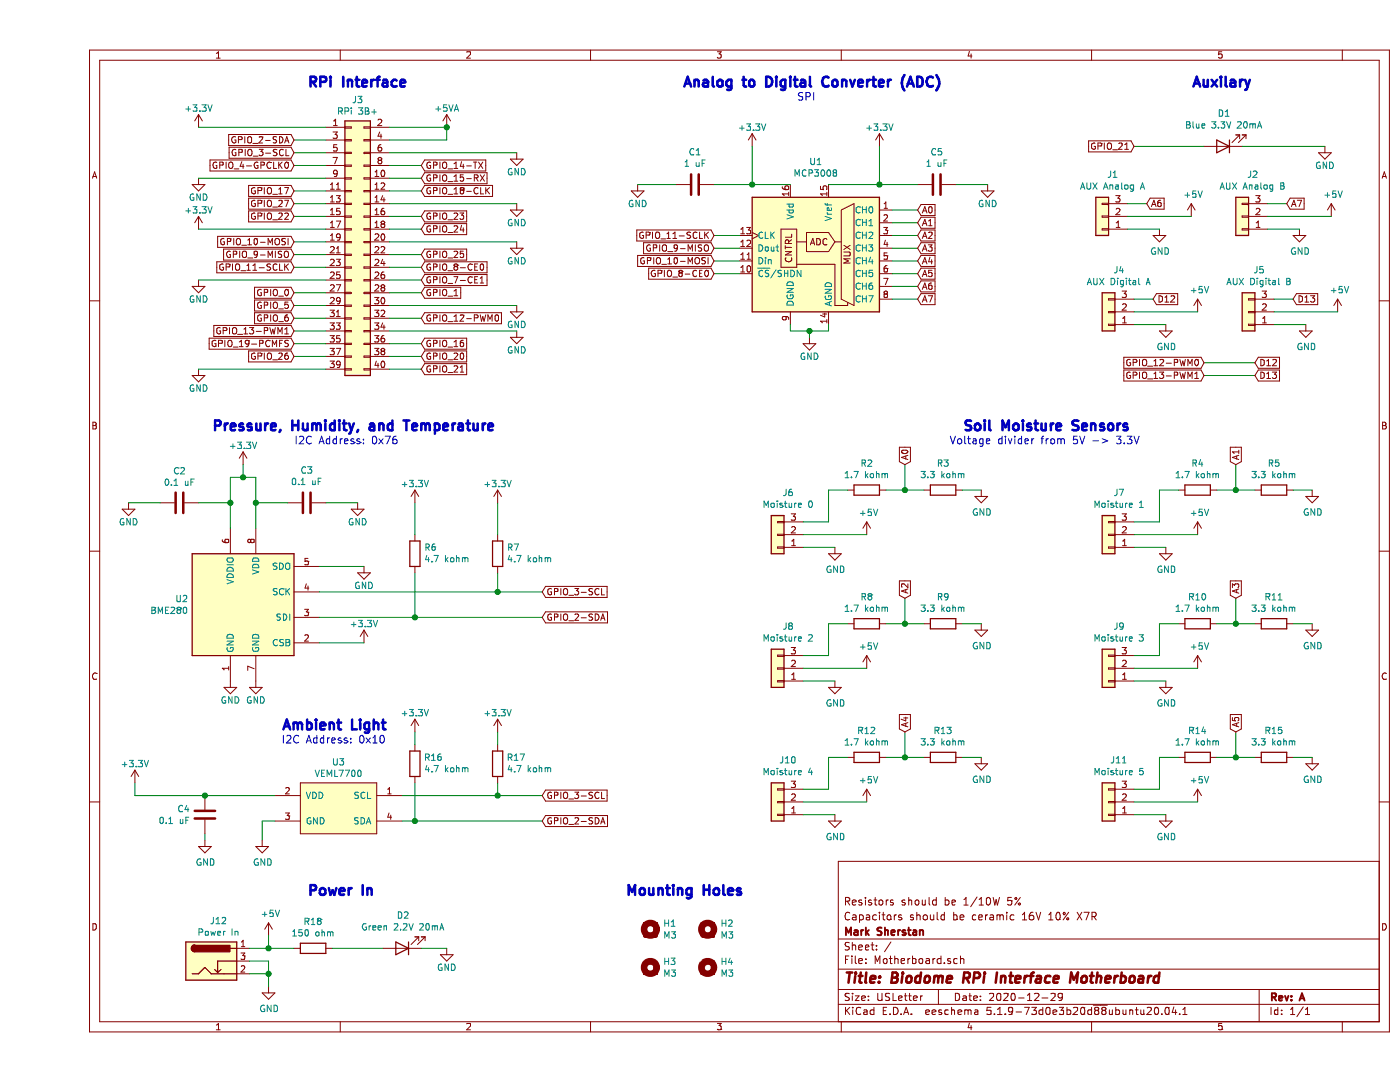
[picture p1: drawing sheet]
EESchema Schematic File Version 4
EELAYER 30 0
EELAYER END
$Descr USLetter 11000 8500
encoding utf-8
Sheet 1 1
Title "Biodome RPi Interface Motherboard"
Date "2020-12-29"
Rev "A"
Comp "Mark Sherstan"
Comment1 "Capacitors should be ceramic 16V 10% X7R"
Comment2 "Resistors should be 1/10W 5%"
Comment3 ""
Comment4 ""
$EndDescr
$Comp
L Connector_Generic:Conn_02x20_Odd_Even J3
U 1 1
P 2450 1900
F 0 "J3" H 2500 3017 50  0000 C CNN
F 1 "RPi 3B+" H 2500 2926 50  0000 C CNN
F 2 "Connector_PinHeader_2.54mm:PinHeader_2x20_P2.54mm_Vertical" H 2450 1900 50  0001 C CNN
F 3 "~" H 2450 1900 50  0001 C CNN
	1    2450 1900
	1    0    0    -1  
$EndComp
$Comp
L power:+3.3V #PWR0101
U 1 1
P 1250 1000
F 0 "#PWR0101" H 1250 850 50  0001 C CNN
F 1 "+3.3V" H 1250 1150 50  0000 C CNN
F 2 "" H 1250 1000 50  0001 C CNN
F 3 "" H 1250 1000 50  0001 C CNN
	1    1250 1000
	1    0    0    -1  
$EndComp
Text GLabel 2000 1100 0    50   Input ~ 0
GPIO_2-SDA
Text GLabel 2000 1200 0    50   Input ~ 0
GPIO_3-SCL
Wire Wire Line
	2000 1100 2250 1100
Wire Wire Line
	2000 1200 2250 1200
Wire Wire Line
	2750 1100 3200 1100
$Comp
L Device:R R3
U 1 1
P 7100 3850
F 0 "R3" V 7307 3850 50  0000 C CNN
F 1 "3.3 kohm" V 7216 3850 50  0000 C CNN
F 2 "Resistor_SMD:R_0603_1608Metric_Pad1.05x0.95mm_HandSolder" V 7030 3850 50  0001 C CNN
F 3 "~" H 7100 3850 50  0001 C CNN
	1    7100 3850
	0    -1   -1   0   
$EndComp
$Comp
L Connector_Generic:Conn_01x03 J6
U 1 1
P 5800 4200
F 0 "J6" H 5718 3875 50  0000 C CNN
F 1 "Moisture 0" H 5718 3966 50  0000 C CNN
F 2 "Connector_PinHeader_2.54mm:PinHeader_1x03_P2.54mm_Vertical" H 5800 4200 50  0001 C CNN
F 3 "~" H 5800 4200 50  0001 C CNN
	1    5800 4200
	-1   0    0    1   
$EndComp
$Comp
L power:GND #PWR0102
U 1 1
P 6250 4300
F 0 "#PWR0102" H 6250 4050 50  0001 C CNN
F 1 "GND" H 6255 4127 50  0000 C CNN
F 2 "" H 6250 4300 50  0001 C CNN
F 3 "" H 6250 4300 50  0001 C CNN
	1    6250 4300
	1    0    0    -1  
$EndComp
Wire Wire Line
	6000 4300 6250 4300
$Comp
L power:+5V #PWR0103
U 1 1
P 1800 7350
F 0 "#PWR0103" H 1800 7200 50  0001 C CNN
F 1 "+5V" H 1815 7523 50  0000 C CNN
F 2 "" H 1800 7350 50  0001 C CNN
F 3 "" H 1800 7350 50  0001 C CNN
	1    1800 7350
	1    0    0    -1  
$EndComp
$Comp
L power:GND #PWR0104
U 1 1
P 1800 7750
F 0 "#PWR0104" H 1800 7500 50  0001 C CNN
F 1 "GND" H 1805 7577 50  0000 C CNN
F 2 "" H 1800 7750 50  0001 C CNN
F 3 "" H 1800 7750 50  0001 C CNN
	1    1800 7750
	1    0    0    -1  
$EndComp
$Comp
L power:+5VA #PWR0105
U 1 1
P 3200 1000
F 0 "#PWR0105" H 3200 850 50  0001 C CNN
F 1 "+5VA" H 3200 1150 50  0000 C CNN
F 2 "" H 3200 1000 50  0001 C CNN
F 3 "" H 3200 1000 50  0001 C CNN
	1    3200 1000
	1    0    0    -1  
$EndComp
Wire Wire Line
	2750 1000 3200 1000
Wire Wire Line
	3200 1100 3200 1000
Connection ~ 3200 1000
$Comp
L power:+5V #PWR0106
U 1 1
P 6500 4200
F 0 "#PWR0106" H 6500 4050 50  0001 C CNN
F 1 "+5V" H 6515 4373 50  0000 C CNN
F 2 "" H 6500 4200 50  0001 C CNN
F 3 "" H 6500 4200 50  0001 C CNN
	1    6500 4200
	1    0    0    -1  
$EndComp
Wire Wire Line
	6000 4200 6500 4200
Text GLabel 6800 3650 1    50   Input ~ 0
A0
$Comp
L Device:R R2
U 1 1
P 6500 3850
F 0 "R2" V 6707 3850 50  0000 C CNN
F 1 "1.7 kohm" V 6616 3850 50  0000 C CNN
F 2 "Resistor_SMD:R_0603_1608Metric_Pad1.05x0.95mm_HandSolder" V 6430 3850 50  0001 C CNN
F 3 "~" H 6500 3850 50  0001 C CNN
	1    6500 3850
	0    -1   -1   0   
$EndComp
Wire Wire Line
	6000 4100 6200 4100
Wire Wire Line
	6200 3850 6350 3850
Wire Wire Line
	6200 4100 6200 3850
Wire Wire Line
	6650 3850 6800 3850
$Comp
L power:GND #PWR0107
U 1 1
P 7400 3850
F 0 "#PWR0107" H 7400 3600 50  0001 C CNN
F 1 "GND" H 7405 3677 50  0000 C CNN
F 2 "" H 7400 3850 50  0001 C CNN
F 3 "" H 7400 3850 50  0001 C CNN
	1    7400 3850
	1    0    0    -1  
$EndComp
Wire Wire Line
	7250 3850 7400 3850
Wire Wire Line
	6800 3850 6800 3650
Connection ~ 6800 3850
Wire Wire Line
	6800 3850 6950 3850
$Comp
L power:GND #PWR0108
U 1 1
P 1250 1400
F 0 "#PWR0108" H 1250 1150 50  0001 C CNN
F 1 "GND" H 1250 1250 50  0000 C CNN
F 2 "" H 1250 1400 50  0001 C CNN
F 3 "" H 1250 1400 50  0001 C CNN
	1    1250 1400
	1    0    0    -1  
$EndComp
$Comp
L power:GND #PWR0109
U 1 1
P 1250 2200
F 0 "#PWR0109" H 1250 1950 50  0001 C CNN
F 1 "GND" H 1250 2050 50  0000 C CNN
F 2 "" H 1250 2200 50  0001 C CNN
F 3 "" H 1250 2200 50  0001 C CNN
	1    1250 2200
	1    0    0    -1  
$EndComp
$Comp
L power:GND #PWR0110
U 1 1
P 1250 2900
F 0 "#PWR0110" H 1250 2650 50  0001 C CNN
F 1 "GND" H 1250 2750 50  0000 C CNN
F 2 "" H 1250 2900 50  0001 C CNN
F 3 "" H 1250 2900 50  0001 C CNN
	1    1250 2900
	1    0    0    -1  
$EndComp
$Comp
L power:GND #PWR0111
U 1 1
P 3750 2600
F 0 "#PWR0111" H 3750 2350 50  0001 C CNN
F 1 "GND" H 3750 2450 50  0000 C CNN
F 2 "" H 3750 2600 50  0001 C CNN
F 3 "" H 3750 2600 50  0001 C CNN
	1    3750 2600
	-1   0    0    -1  
$EndComp
$Comp
L power:GND #PWR0112
U 1 1
P 3750 2400
F 0 "#PWR0112" H 3750 2150 50  0001 C CNN
F 1 "GND" H 3750 2250 50  0000 C CNN
F 2 "" H 3750 2400 50  0001 C CNN
F 3 "" H 3750 2400 50  0001 C CNN
	1    3750 2400
	-1   0    0    -1  
$EndComp
$Comp
L power:GND #PWR0113
U 1 1
P 3750 1900
F 0 "#PWR0113" H 3750 1650 50  0001 C CNN
F 1 "GND" H 3750 1750 50  0000 C CNN
F 2 "" H 3750 1900 50  0001 C CNN
F 3 "" H 3750 1900 50  0001 C CNN
	1    3750 1900
	-1   0    0    -1  
$EndComp
$Comp
L power:GND #PWR0114
U 1 1
P 3750 1600
F 0 "#PWR0114" H 3750 1350 50  0001 C CNN
F 1 "GND" H 3750 1450 50  0000 C CNN
F 2 "" H 3750 1600 50  0001 C CNN
F 3 "" H 3750 1600 50  0001 C CNN
	1    3750 1600
	-1   0    0    -1  
$EndComp
$Comp
L power:GND #PWR0115
U 1 1
P 3750 1200
F 0 "#PWR0115" H 3750 950 50  0001 C CNN
F 1 "GND" H 3750 1050 50  0000 C CNN
F 2 "" H 3750 1200 50  0001 C CNN
F 3 "" H 3750 1200 50  0001 C CNN
	1    3750 1200
	-1   0    0    -1  
$EndComp
Text GLabel 2000 1300 0    50   Input ~ 0
GPIO_4-GPCLK0
Wire Wire Line
	2000 1300 2250 1300
Text GLabel 2000 1500 0    50   Input ~ 0
GPIO_17
Text GLabel 2000 1600 0    50   Input ~ 0
GPIO_27
Text GLabel 2000 1700 0    50   Input ~ 0
GPIO_22
$Comp
L power:+3.3V #PWR0116
U 1 1
P 1250 1800
F 0 "#PWR0116" H 1250 1650 50  0001 C CNN
F 1 "+3.3V" H 1250 1950 50  0000 C CNN
F 2 "" H 1250 1800 50  0001 C CNN
F 3 "" H 1250 1800 50  0001 C CNN
	1    1250 1800
	1    0    0    -1  
$EndComp
Wire Wire Line
	2000 1700 2250 1700
Wire Wire Line
	2250 1600 2000 1600
Wire Wire Line
	2000 1500 2250 1500
Text GLabel 2000 1900 0    50   Input ~ 0
GPIO_10-MOSI
Text GLabel 2000 2000 0    50   Input ~ 0
GPIO_9-MISO
Text GLabel 2000 2100 0    50   Input ~ 0
GPIO_11-SCLK
Wire Wire Line
	2000 2100 2250 2100
Wire Wire Line
	2250 2000 2000 2000
Wire Wire Line
	2000 1900 2250 1900
Text GLabel 2000 2300 0    50   Input ~ 0
GPIO_0
Text GLabel 2000 2400 0    50   Input ~ 0
GPIO_5
Text GLabel 2000 2500 0    50   Input ~ 0
GPIO_6
Text GLabel 2000 2600 0    50   Input ~ 0
GPIO_13-PWM1
Text GLabel 2000 2700 0    50   Input ~ 0
GPIO_19-PCMFS
Text GLabel 2000 2800 0    50   Input ~ 0
GPIO_26
Wire Wire Line
	2000 2300 2250 2300
Wire Wire Line
	2250 2400 2000 2400
Wire Wire Line
	2000 2500 2250 2500
Wire Wire Line
	2250 2600 2000 2600
Wire Wire Line
	2000 2700 2250 2700
Wire Wire Line
	2250 2800 2000 2800
Text GLabel 3000 1300 2    50   Input ~ 0
GPIO_14-TX
Wire Wire Line
	2750 1300 3000 1300
Text GLabel 3000 1400 2    50   Input ~ 0
GPIO_15-RX
Wire Wire Line
	2750 1400 3000 1400
Text GLabel 3000 1500 2    50   Input ~ 0
GPIO_18-CLK
Wire Wire Line
	2750 1500 3000 1500
Text GLabel 3000 1700 2    50   Input ~ 0
GPIO_23
Text GLabel 3000 1800 2    50   Input ~ 0
GPIO_24
Wire Wire Line
	2750 1700 3000 1700
Wire Wire Line
	2750 1800 3000 1800
Text GLabel 3000 2000 2    50   Input ~ 0
GPIO_25
Wire Wire Line
	2750 2000 3000 2000
Text GLabel 3000 2100 2    50   Input ~ 0
GPIO_8-CE0
Text GLabel 3000 2200 2    50   Input ~ 0
GPIO_7-CE1
Text GLabel 3000 2300 2    50   Input ~ 0
GPIO_1
Wire Wire Line
	2750 2300 3000 2300
Wire Wire Line
	3000 2200 2750 2200
Wire Wire Line
	2750 2100 3000 2100
Text GLabel 3000 2500 2    50   Input ~ 0
GPIO_12-PWM0
Wire Wire Line
	2750 2500 3000 2500
Wire Wire Line
	2750 1200 3750 1200
Wire Wire Line
	2750 1600 3750 1600
Wire Wire Line
	2750 1900 3750 1900
Wire Wire Line
	2750 2600 3750 2600
Wire Wire Line
	2750 2400 3750 2400
Wire Wire Line
	1250 1000 2250 1000
Wire Wire Line
	1250 1400 2250 1400
Wire Wire Line
	1250 1800 2250 1800
Wire Wire Line
	1250 2200 2250 2200
Wire Wire Line
	1250 2900 2250 2900
Text GLabel 3000 2700 2    50   Input ~ 0
GPIO_16
Text GLabel 3000 2800 2    50   Input ~ 0
GPIO_20
Text GLabel 3000 2900 2    50   Input ~ 0
GPIO_21
Wire Wire Line
	2750 2700 3000 2700
Wire Wire Line
	3000 2800 2750 2800
Wire Wire Line
	3000 2900 2750 2900
Wire Wire Line
	5300 1850 5500 1850
Wire Wire Line
	6050 2600 5900 2600
Connection ~ 6050 2600
Wire Wire Line
	6050 2650 6050 2600
Wire Wire Line
	5900 2550 5900 2600
Wire Wire Line
	6200 2550 6200 2600
Wire Wire Line
	6200 2600 6050 2600
$Comp
L power:GND #PWR0117
U 1 1
P 6050 2650
F 0 "#PWR0117" H 6050 2400 50  0001 C CNN
F 1 "GND" H 6050 2500 50  0000 C CNN
F 2 "" H 6050 2650 50  0001 C CNN
F 3 "" H 6050 2650 50  0001 C CNN
	1    6050 2650
	1    0    0    -1  
$EndComp
Wire Wire Line
	6600 1450 6200 1450
$Comp
L power:+3.3V #PWR0118
U 1 1
P 6600 1150
F 0 "#PWR0118" H 6600 1000 50  0001 C CNN
F 1 "+3.3V" H 6600 1300 50  0000 C CNN
F 2 "" H 6600 1150 50  0001 C CNN
F 3 "" H 6600 1150 50  0001 C CNN
	1    6600 1150
	-1   0    0    -1  
$EndComp
$Comp
L power:+3.3V #PWR0119
U 1 1
P 5600 1150
F 0 "#PWR0119" H 5600 1000 50  0001 C CNN
F 1 "+3.3V" H 5600 1300 50  0000 C CNN
F 2 "" H 5600 1150 50  0001 C CNN
F 3 "" H 5600 1150 50  0001 C CNN
	1    5600 1150
	-1   0    0    -1  
$EndComp
$Comp
L Analog_ADC:MCP3008 U1
U 1 1
P 6100 1950
F 0 "U1" H 6100 2631 50  0000 C CNN
F 1 "MCP3008" H 6100 2540 50  0000 C CNN
F 2 "Package_SO:SOIC-16_3.9x9.9mm_P1.27mm" H 6200 2050 50  0001 C CNN
F 3 "" H 6200 2050 50  0001 C CNN
F 4 "Microchip Technology" H 6100 1950 50  0001 C CNN "Manufacturer"
F 5 "MCP3008T-I/SL" H 6100 1950 50  0001 C CNN "Manufacturer #"
F 6 "MCP3008T-I/SLCT-ND" H 6100 1950 50  0001 C CNN "Digi-Key #"
F 7 "https://www.digikey.ca/en/products/detail/microchip-technology/MCP3008T-I-SL/319424" H 6100 1950 50  0001 C CNN "Digi-Key Link"
	1    6100 1950
	-1   0    0    -1  
$EndComp
Text GLabel 5300 2050 0    50   Input ~ 0
GPIO_10-MOSI
Text GLabel 5300 1950 0    50   Input ~ 0
GPIO_9-MISO
Wire Wire Line
	5300 1950 5500 1950
Wire Wire Line
	5500 2050 5300 2050
Text GLabel 5300 2150 0    50   Input ~ 0
GPIO_8-CE0
Wire Wire Line
	5500 2150 5300 2150
Text GLabel 6900 1650 2    50   Input ~ 0
A0
Wire Wire Line
	6700 1650 6900 1650
$Comp
L Device:C C3
U 1 1
P 2100 3950
F 0 "C3" V 2352 3950 50  0000 C CNN
F 1 "0.1 uF" V 2261 3950 50  0000 C CNN
F 2 "Capacitor_SMD:C_0603_1608Metric_Pad1.05x0.95mm_HandSolder" H 2138 3800 50  0001 C CNN
F 3 "~" H 2100 3950 50  0001 C CNN
	1    2100 3950
	0    -1   -1   0   
$EndComp
$Comp
L Device:C C2
U 1 1
P 1100 3950
F 0 "C2" V 848 3950 50  0000 C CNN
F 1 "0.1 uF" V 939 3950 50  0000 C CNN
F 2 "Capacitor_SMD:C_0603_1608Metric_Pad1.05x0.95mm_HandSolder" H 1138 3800 50  0001 C CNN
F 3 "~" H 1100 3950 50  0001 C CNN
	1    1100 3950
	0    1    1    0   
$EndComp
Wire Wire Line
	1500 4150 1500 3950
Wire Wire Line
	1500 3950 1250 3950
Wire Wire Line
	1500 3750 1500 3950
Connection ~ 1500 3950
Wire Wire Line
	1700 4150 1700 3950
Wire Wire Line
	1700 3950 1950 3950
Wire Wire Line
	1700 3750 1700 3950
Connection ~ 1700 3950
$Comp
L power:+3.3V #PWR0120
U 1 1
P 1600 3650
F 0 "#PWR0120" H 1600 3500 50  0001 C CNN
F 1 "+3.3V" H 1600 3800 50  0000 C CNN
F 2 "" H 1600 3650 50  0001 C CNN
F 3 "" H 1600 3650 50  0001 C CNN
	1    1600 3650
	1    0    0    -1  
$EndComp
Wire Wire Line
	1500 3750 1600 3750
Wire Wire Line
	1600 3650 1600 3750
Connection ~ 1600 3750
Wire Wire Line
	1600 3750 1700 3750
$Comp
L power:GND #PWR0121
U 1 1
P 700 3950
F 0 "#PWR0121" H 700 3700 50  0001 C CNN
F 1 "GND" H 700 3800 50  0000 C CNN
F 2 "" H 700 3950 50  0001 C CNN
F 3 "" H 700 3950 50  0001 C CNN
	1    700  3950
	-1   0    0    -1  
$EndComp
Wire Wire Line
	950  3950 700  3950
$Comp
L Sensor:BME280 U2
U 1 1
P 1600 4750
F 0 "U2" H 1171 4796 50  0000 R CNN
F 1 "BME280" H 1171 4705 50  0000 R CNN
F 2 "Package_LGA:Bosch_LGA-8_2.5x2.5mm_P0.65mm_ClockwisePinNumbering" H 3100 4300 50  0001 C CNN
F 3 "" H 1600 4550 50  0001 C CNN
F 4 "Bosch Sensortec" H 1600 4750 50  0001 C CNN "Manufacturer"
F 5 "BME280" H 1600 4750 50  0001 C CNN "Manufacturer #"
F 6 "828-1063-1-ND" H 1600 4750 50  0001 C CNN "Digi-Key #"
F 7 "https://www.digikey.ca/en/products/detail/bosch-sensortec/BME280/6136306" H 1600 4750 50  0001 C CNN "Digi-Key Link"
	1    1600 4750
	1    0    0    -1  
$EndComp
$Comp
L power:GND #PWR0122
U 1 1
P 2500 3950
F 0 "#PWR0122" H 2500 3700 50  0001 C CNN
F 1 "GND" H 2500 3800 50  0000 C CNN
F 2 "" H 2500 3950 50  0001 C CNN
F 3 "" H 2500 3950 50  0001 C CNN
	1    2500 3950
	1    0    0    -1  
$EndComp
Wire Wire Line
	2250 3950 2500 3950
$Comp
L power:GND #PWR0123
U 1 1
P 1500 5350
F 0 "#PWR0123" H 1500 5100 50  0001 C CNN
F 1 "GND" H 1500 5200 50  0000 C CNN
F 2 "" H 1500 5350 50  0001 C CNN
F 3 "" H 1500 5350 50  0001 C CNN
	1    1500 5350
	1    0    0    -1  
$EndComp
$Comp
L power:GND #PWR0124
U 1 1
P 1700 5350
F 0 "#PWR0124" H 1700 5100 50  0001 C CNN
F 1 "GND" H 1700 5200 50  0000 C CNN
F 2 "" H 1700 5350 50  0001 C CNN
F 3 "" H 1700 5350 50  0001 C CNN
	1    1700 5350
	1    0    0    -1  
$EndComp
$Comp
L Device:R R6
U 1 1
P 2950 4350
F 0 "R6" H 2880 4304 50  0000 R CNN
F 1 "4.7 kohm" H 2880 4395 50  0000 R CNN
F 2 "Resistor_SMD:R_0603_1608Metric_Pad1.05x0.95mm_HandSolder" V 2880 4350 50  0001 C CNN
F 3 "~" H 2950 4350 50  0001 C CNN
	1    2950 4350
	-1   0    0    1   
$EndComp
$Comp
L power:+3.3V #PWR0125
U 1 1
P 2550 5050
F 0 "#PWR0125" H 2550 4900 50  0001 C CNN
F 1 "+3.3V" H 2550 5200 50  0000 C CNN
F 2 "" H 2550 5050 50  0001 C CNN
F 3 "" H 2550 5050 50  0001 C CNN
	1    2550 5050
	1    0    0    -1  
$EndComp
Wire Wire Line
	2200 5050 2550 5050
$Comp
L power:GND #PWR0126
U 1 1
P 2550 4450
F 0 "#PWR0126" H 2550 4200 50  0001 C CNN
F 1 "GND" H 2550 4300 50  0000 C CNN
F 2 "" H 2550 4450 50  0001 C CNN
F 3 "" H 2550 4450 50  0001 C CNN
	1    2550 4450
	1    0    0    -1  
$EndComp
Wire Wire Line
	2200 4450 2550 4450
Text GLabel 3950 4850 2    50   Input ~ 0
GPIO_2-SDA
Text GLabel 3950 4650 2    50   Input ~ 0
GPIO_3-SCL
$Comp
L Device:R R7
U 1 1
P 3600 4350
F 0 "R7" H 3530 4304 50  0000 R CNN
F 1 "4.7 kohm" H 3530 4395 50  0000 R CNN
F 2 "Resistor_SMD:R_0603_1608Metric_Pad1.05x0.95mm_HandSolder" V 3530 4350 50  0001 C CNN
F 3 "~" H 3600 4350 50  0001 C CNN
	1    3600 4350
	-1   0    0    1   
$EndComp
Wire Wire Line
	2200 4650 3600 4650
Wire Wire Line
	2200 4850 2950 4850
Wire Wire Line
	2950 4850 2950 4500
Connection ~ 2950 4850
Wire Wire Line
	2950 4850 3950 4850
Wire Wire Line
	3600 4500 3600 4650
Connection ~ 3600 4650
Wire Wire Line
	3600 4650 3950 4650
$Comp
L power:+3.3V #PWR0127
U 1 1
P 2950 3950
F 0 "#PWR0127" H 2950 3800 50  0001 C CNN
F 1 "+3.3V" H 2950 4100 50  0000 C CNN
F 2 "" H 2950 3950 50  0001 C CNN
F 3 "" H 2950 3950 50  0001 C CNN
	1    2950 3950
	1    0    0    -1  
$EndComp
Wire Wire Line
	2950 3950 2950 4200
$Comp
L power:+3.3V #PWR0128
U 1 1
P 3600 3950
F 0 "#PWR0128" H 3600 3800 50  0001 C CNN
F 1 "+3.3V" H 3600 4100 50  0000 C CNN
F 2 "" H 3600 3950 50  0001 C CNN
F 3 "" H 3600 3950 50  0001 C CNN
	1    3600 3950
	1    0    0    -1  
$EndComp
Wire Wire Line
	3600 3950 3600 4200
$Comp
L Device:LED D2
U 1 1
P 2850 7450
F 0 "D2" H 2843 7195 50  0000 C CNN
F 1 "Green 2.2V 20mA" H 2843 7286 50  0000 C CNN
F 2 "LED_SMD:LED_0603_1608Metric_Pad1.05x0.95mm_HandSolder" H 2850 7450 50  0001 C CNN
F 3 "~" H 2850 7450 50  0001 C CNN
	1    2850 7450
	-1   0    0    1   
$EndComp
$Comp
L Device:R R18
U 1 1
P 2150 7450
F 0 "R18" V 2357 7450 50  0000 C CNN
F 1 "150 ohm" V 2266 7450 50  0000 C CNN
F 2 "Resistor_SMD:R_0603_1608Metric_Pad1.05x0.95mm_HandSolder" V 2080 7450 50  0001 C CNN
F 3 "~" H 2150 7450 50  0001 C CNN
	1    2150 7450
	0    -1   -1   0   
$EndComp
$Comp
L power:GND #PWR0129
U 1 1
P 3200 7450
F 0 "#PWR0129" H 3200 7200 50  0001 C CNN
F 1 "GND" H 3200 7300 50  0000 C CNN
F 2 "" H 3200 7450 50  0001 C CNN
F 3 "" H 3200 7450 50  0001 C CNN
	1    3200 7450
	-1   0    0    -1  
$EndComp
$Comp
L Device:LED D1
U 1 1
P 9300 1150
F 0 "D1" H 9293 895 50  0000 C CNN
F 1 "Blue 3.3V 20mA" H 9293 986 50  0000 C CNN
F 2 "LED_SMD:LED_0603_1608Metric_Pad1.05x0.95mm_HandSolder" H 9300 1150 50  0001 C CNN
F 3 "~" H 9300 1150 50  0001 C CNN
	1    9300 1150
	-1   0    0    1   
$EndComp
$Comp
L power:GND #PWR0130
U 1 1
P 10100 1150
F 0 "#PWR0130" H 10100 900 50  0001 C CNN
F 1 "GND" H 10100 1000 50  0000 C CNN
F 2 "" H 10100 1150 50  0001 C CNN
F 3 "" H 10100 1150 50  0001 C CNN
	1    10100 1150
	-1   0    0    -1  
$EndComp
Text GLabel 8600 1150 0    50   Input ~ 0
GPIO_21
$Comp
L Device:C C1
U 1 1
P 5150 1450
F 0 "C1" V 5402 1450 50  0000 C CNN
F 1 "1 uF" V 5311 1450 50  0000 C CNN
F 2 "Capacitor_SMD:C_0603_1608Metric_Pad1.05x0.95mm_HandSolder" H 5188 1300 50  0001 C CNN
F 3 "~" H 5150 1450 50  0001 C CNN
	1    5150 1450
	0    -1   -1   0   
$EndComp
$Comp
L power:GND #PWR0131
U 1 1
P 4700 1450
F 0 "#PWR0131" H 4700 1200 50  0001 C CNN
F 1 "GND" H 4700 1300 50  0000 C CNN
F 2 "" H 4700 1450 50  0001 C CNN
F 3 "" H 4700 1450 50  0001 C CNN
	1    4700 1450
	1    0    0    -1  
$EndComp
Wire Wire Line
	4700 1450 5000 1450
Wire Wire Line
	5300 1450 5600 1450
Wire Wire Line
	5600 1150 5600 1450
Connection ~ 5600 1450
Wire Wire Line
	5600 1450 5900 1450
Wire Wire Line
	6600 1150 6600 1450
Wire Wire Line
	1800 7650 1650 7650
Text Notes 7250 3400 0    79   ~ 16
Soil Moisture Sensors
Text Notes 9050 700  0    79   ~ 16
Auxilary
Text Notes 1900 5750 0    79   ~ 16
Ambient Light
Text Notes 5050 700  0    79   ~ 16
Analog to Digital Converter (ADC)
Text GLabel 6900 1750 2    50   Input ~ 0
A1
Wire Wire Line
	6700 1750 6900 1750
Text GLabel 6900 1850 2    50   Input ~ 0
A2
Wire Wire Line
	6700 1850 6900 1850
Text GLabel 6900 1950 2    50   Input ~ 0
A3
Wire Wire Line
	6700 1950 6900 1950
Text GLabel 6900 2050 2    50   Input ~ 0
A4
Wire Wire Line
	6700 2050 6900 2050
Text GLabel 6900 2150 2    50   Input ~ 0
A5
Wire Wire Line
	6700 2150 6900 2150
Text GLabel 6900 2250 2    50   Input ~ 0
A6
Wire Wire Line
	6700 2250 6900 2250
Text GLabel 6900 2350 2    50   Input ~ 0
A7
Wire Wire Line
	6700 2350 6900 2350
Text Notes 2100 700  0    79   ~ 16
RPi Interface
Text Notes 2100 7050 0    79   ~ 16
Power In
Wire Wire Line
	3000 7450 3200 7450
Wire Wire Line
	1650 7450 1800 7450
Wire Wire Line
	1800 7350 1800 7450
Connection ~ 1800 7450
Wire Wire Line
	1800 7450 2000 7450
Text Notes 1350 3400 0    79   ~ 16
Pressure, Humidity, and Temperature
$Comp
L Device:R R5
U 1 1
P 9700 3850
F 0 "R5" V 9907 3850 50  0000 C CNN
F 1 "3.3 kohm" V 9816 3850 50  0000 C CNN
F 2 "Resistor_SMD:R_0603_1608Metric_Pad1.05x0.95mm_HandSolder" V 9630 3850 50  0001 C CNN
F 3 "~" H 9700 3850 50  0001 C CNN
	1    9700 3850
	0    -1   -1   0   
$EndComp
$Comp
L Connector_Generic:Conn_01x03 J7
U 1 1
P 8400 4200
F 0 "J7" H 8318 3875 50  0000 C CNN
F 1 "Moisture 1" H 8318 3966 50  0000 C CNN
F 2 "Connector_PinHeader_2.54mm:PinHeader_1x03_P2.54mm_Vertical" H 8400 4200 50  0001 C CNN
F 3 "~" H 8400 4200 50  0001 C CNN
	1    8400 4200
	-1   0    0    1   
$EndComp
$Comp
L power:GND #PWR0132
U 1 1
P 8850 4300
F 0 "#PWR0132" H 8850 4050 50  0001 C CNN
F 1 "GND" H 8855 4127 50  0000 C CNN
F 2 "" H 8850 4300 50  0001 C CNN
F 3 "" H 8850 4300 50  0001 C CNN
	1    8850 4300
	1    0    0    -1  
$EndComp
Wire Wire Line
	8600 4300 8850 4300
$Comp
L power:+5V #PWR0133
U 1 1
P 9100 4200
F 0 "#PWR0133" H 9100 4050 50  0001 C CNN
F 1 "+5V" H 9115 4373 50  0000 C CNN
F 2 "" H 9100 4200 50  0001 C CNN
F 3 "" H 9100 4200 50  0001 C CNN
	1    9100 4200
	1    0    0    -1  
$EndComp
Wire Wire Line
	8600 4200 9100 4200
Text GLabel 9400 3650 1    50   Input ~ 0
A1
$Comp
L Device:R R4
U 1 1
P 9100 3850
F 0 "R4" V 9307 3850 50  0000 C CNN
F 1 "1.7 kohm" V 9216 3850 50  0000 C CNN
F 2 "Resistor_SMD:R_0603_1608Metric_Pad1.05x0.95mm_HandSolder" V 9030 3850 50  0001 C CNN
F 3 "~" H 9100 3850 50  0001 C CNN
	1    9100 3850
	0    -1   -1   0   
$EndComp
Wire Wire Line
	8600 4100 8800 4100
Wire Wire Line
	8800 3850 8950 3850
Wire Wire Line
	8800 4100 8800 3850
Wire Wire Line
	9250 3850 9400 3850
$Comp
L power:GND #PWR0134
U 1 1
P 10000 3850
F 0 "#PWR0134" H 10000 3600 50  0001 C CNN
F 1 "GND" H 10005 3677 50  0000 C CNN
F 2 "" H 10000 3850 50  0001 C CNN
F 3 "" H 10000 3850 50  0001 C CNN
	1    10000 3850
	1    0    0    -1  
$EndComp
Wire Wire Line
	9850 3850 10000 3850
Wire Wire Line
	9400 3850 9400 3650
Connection ~ 9400 3850
Wire Wire Line
	9400 3850 9550 3850
$Comp
L Device:R R9
U 1 1
P 7100 4900
F 0 "R9" V 7307 4900 50  0000 C CNN
F 1 "3.3 kohm" V 7216 4900 50  0000 C CNN
F 2 "Resistor_SMD:R_0603_1608Metric_Pad1.05x0.95mm_HandSolder" V 7030 4900 50  0001 C CNN
F 3 "~" H 7100 4900 50  0001 C CNN
	1    7100 4900
	0    -1   -1   0   
$EndComp
$Comp
L Connector_Generic:Conn_01x03 J8
U 1 1
P 5800 5250
F 0 "J8" H 5718 4925 50  0000 C CNN
F 1 "Moisture 2" H 5718 5016 50  0000 C CNN
F 2 "Connector_PinHeader_2.54mm:PinHeader_1x03_P2.54mm_Vertical" H 5800 5250 50  0001 C CNN
F 3 "~" H 5800 5250 50  0001 C CNN
	1    5800 5250
	-1   0    0    1   
$EndComp
$Comp
L power:GND #PWR0135
U 1 1
P 6250 5350
F 0 "#PWR0135" H 6250 5100 50  0001 C CNN
F 1 "GND" H 6255 5177 50  0000 C CNN
F 2 "" H 6250 5350 50  0001 C CNN
F 3 "" H 6250 5350 50  0001 C CNN
	1    6250 5350
	1    0    0    -1  
$EndComp
Wire Wire Line
	6000 5350 6250 5350
$Comp
L power:+5V #PWR0136
U 1 1
P 6500 5250
F 0 "#PWR0136" H 6500 5100 50  0001 C CNN
F 1 "+5V" H 6515 5423 50  0000 C CNN
F 2 "" H 6500 5250 50  0001 C CNN
F 3 "" H 6500 5250 50  0001 C CNN
	1    6500 5250
	1    0    0    -1  
$EndComp
Wire Wire Line
	6000 5250 6500 5250
Text GLabel 6800 4700 1    50   Input ~ 0
A2
$Comp
L Device:R R8
U 1 1
P 6500 4900
F 0 "R8" V 6707 4900 50  0000 C CNN
F 1 "1.7 kohm" V 6616 4900 50  0000 C CNN
F 2 "Resistor_SMD:R_0603_1608Metric_Pad1.05x0.95mm_HandSolder" V 6430 4900 50  0001 C CNN
F 3 "~" H 6500 4900 50  0001 C CNN
	1    6500 4900
	0    -1   -1   0   
$EndComp
Wire Wire Line
	6000 5150 6200 5150
Wire Wire Line
	6200 4900 6350 4900
Wire Wire Line
	6200 5150 6200 4900
Wire Wire Line
	6650 4900 6800 4900
$Comp
L power:GND #PWR0137
U 1 1
P 7400 4900
F 0 "#PWR0137" H 7400 4650 50  0001 C CNN
F 1 "GND" H 7405 4727 50  0000 C CNN
F 2 "" H 7400 4900 50  0001 C CNN
F 3 "" H 7400 4900 50  0001 C CNN
	1    7400 4900
	1    0    0    -1  
$EndComp
Wire Wire Line
	7250 4900 7400 4900
Wire Wire Line
	6800 4900 6800 4700
Connection ~ 6800 4900
Wire Wire Line
	6800 4900 6950 4900
$Comp
L Device:R R11
U 1 1
P 9700 4900
F 0 "R11" V 9907 4900 50  0000 C CNN
F 1 "3.3 kohm" V 9816 4900 50  0000 C CNN
F 2 "Resistor_SMD:R_0603_1608Metric_Pad1.05x0.95mm_HandSolder" V 9630 4900 50  0001 C CNN
F 3 "~" H 9700 4900 50  0001 C CNN
	1    9700 4900
	0    -1   -1   0   
$EndComp
$Comp
L Connector_Generic:Conn_01x03 J9
U 1 1
P 8400 5250
F 0 "J9" H 8318 4925 50  0000 C CNN
F 1 "Moisture 3" H 8318 5016 50  0000 C CNN
F 2 "Connector_PinHeader_2.54mm:PinHeader_1x03_P2.54mm_Vertical" H 8400 5250 50  0001 C CNN
F 3 "~" H 8400 5250 50  0001 C CNN
	1    8400 5250
	-1   0    0    1   
$EndComp
$Comp
L power:GND #PWR0138
U 1 1
P 8850 5350
F 0 "#PWR0138" H 8850 5100 50  0001 C CNN
F 1 "GND" H 8855 5177 50  0000 C CNN
F 2 "" H 8850 5350 50  0001 C CNN
F 3 "" H 8850 5350 50  0001 C CNN
	1    8850 5350
	1    0    0    -1  
$EndComp
Wire Wire Line
	8600 5350 8850 5350
$Comp
L power:+5V #PWR0139
U 1 1
P 9100 5250
F 0 "#PWR0139" H 9100 5100 50  0001 C CNN
F 1 "+5V" H 9115 5423 50  0000 C CNN
F 2 "" H 9100 5250 50  0001 C CNN
F 3 "" H 9100 5250 50  0001 C CNN
	1    9100 5250
	1    0    0    -1  
$EndComp
Wire Wire Line
	8600 5250 9100 5250
Text GLabel 9400 4700 1    50   Input ~ 0
A3
$Comp
L Device:R R10
U 1 1
P 9100 4900
F 0 "R10" V 9307 4900 50  0000 C CNN
F 1 "1.7 kohm" V 9216 4900 50  0000 C CNN
F 2 "Resistor_SMD:R_0603_1608Metric_Pad1.05x0.95mm_HandSolder" V 9030 4900 50  0001 C CNN
F 3 "~" H 9100 4900 50  0001 C CNN
	1    9100 4900
	0    -1   -1   0   
$EndComp
Wire Wire Line
	8600 5150 8800 5150
Wire Wire Line
	8800 4900 8950 4900
Wire Wire Line
	8800 5150 8800 4900
Wire Wire Line
	9250 4900 9400 4900
$Comp
L power:GND #PWR0140
U 1 1
P 10000 4900
F 0 "#PWR0140" H 10000 4650 50  0001 C CNN
F 1 "GND" H 10005 4727 50  0000 C CNN
F 2 "" H 10000 4900 50  0001 C CNN
F 3 "" H 10000 4900 50  0001 C CNN
	1    10000 4900
	1    0    0    -1  
$EndComp
Wire Wire Line
	9850 4900 10000 4900
Wire Wire Line
	9400 4900 9400 4700
Connection ~ 9400 4900
Wire Wire Line
	9400 4900 9550 4900
$Comp
L Device:R R13
U 1 1
P 7100 5950
F 0 "R13" V 7307 5950 50  0000 C CNN
F 1 "3.3 kohm" V 7216 5950 50  0000 C CNN
F 2 "Resistor_SMD:R_0603_1608Metric_Pad1.05x0.95mm_HandSolder" V 7030 5950 50  0001 C CNN
F 3 "~" H 7100 5950 50  0001 C CNN
	1    7100 5950
	0    -1   -1   0   
$EndComp
$Comp
L Connector_Generic:Conn_01x03 J10
U 1 1
P 5800 6300
F 0 "J10" H 5718 5975 50  0000 C CNN
F 1 "Moisture 4" H 5718 6066 50  0000 C CNN
F 2 "Connector_PinHeader_2.54mm:PinHeader_1x03_P2.54mm_Vertical" H 5800 6300 50  0001 C CNN
F 3 "~" H 5800 6300 50  0001 C CNN
	1    5800 6300
	-1   0    0    1   
$EndComp
$Comp
L power:GND #PWR0141
U 1 1
P 6250 6400
F 0 "#PWR0141" H 6250 6150 50  0001 C CNN
F 1 "GND" H 6255 6227 50  0000 C CNN
F 2 "" H 6250 6400 50  0001 C CNN
F 3 "" H 6250 6400 50  0001 C CNN
	1    6250 6400
	1    0    0    -1  
$EndComp
Wire Wire Line
	6000 6400 6250 6400
$Comp
L power:+5V #PWR0142
U 1 1
P 6500 6300
F 0 "#PWR0142" H 6500 6150 50  0001 C CNN
F 1 "+5V" H 6515 6473 50  0000 C CNN
F 2 "" H 6500 6300 50  0001 C CNN
F 3 "" H 6500 6300 50  0001 C CNN
	1    6500 6300
	1    0    0    -1  
$EndComp
Wire Wire Line
	6000 6300 6500 6300
Text GLabel 6800 5750 1    50   Input ~ 0
A4
$Comp
L Device:R R12
U 1 1
P 6500 5950
F 0 "R12" V 6707 5950 50  0000 C CNN
F 1 "1.7 kohm" V 6616 5950 50  0000 C CNN
F 2 "Resistor_SMD:R_0603_1608Metric_Pad1.05x0.95mm_HandSolder" V 6430 5950 50  0001 C CNN
F 3 "~" H 6500 5950 50  0001 C CNN
	1    6500 5950
	0    -1   -1   0   
$EndComp
Wire Wire Line
	6000 6200 6200 6200
Wire Wire Line
	6200 5950 6350 5950
Wire Wire Line
	6200 6200 6200 5950
Wire Wire Line
	6650 5950 6800 5950
$Comp
L power:GND #PWR0143
U 1 1
P 7400 5950
F 0 "#PWR0143" H 7400 5700 50  0001 C CNN
F 1 "GND" H 7405 5777 50  0000 C CNN
F 2 "" H 7400 5950 50  0001 C CNN
F 3 "" H 7400 5950 50  0001 C CNN
	1    7400 5950
	1    0    0    -1  
$EndComp
Wire Wire Line
	7250 5950 7400 5950
Wire Wire Line
	6800 5950 6800 5750
Connection ~ 6800 5950
Wire Wire Line
	6800 5950 6950 5950
$Comp
L Device:R R15
U 1 1
P 9700 5950
F 0 "R15" V 9907 5950 50  0000 C CNN
F 1 "3.3 kohm" V 9816 5950 50  0000 C CNN
F 2 "Resistor_SMD:R_0603_1608Metric_Pad1.05x0.95mm_HandSolder" V 9630 5950 50  0001 C CNN
F 3 "~" H 9700 5950 50  0001 C CNN
	1    9700 5950
	0    -1   -1   0   
$EndComp
$Comp
L Connector_Generic:Conn_01x03 J11
U 1 1
P 8400 6300
F 0 "J11" H 8318 5975 50  0000 C CNN
F 1 "Moisture 5" H 8318 6066 50  0000 C CNN
F 2 "Connector_PinHeader_2.54mm:PinHeader_1x03_P2.54mm_Vertical" H 8400 6300 50  0001 C CNN
F 3 "~" H 8400 6300 50  0001 C CNN
	1    8400 6300
	-1   0    0    1   
$EndComp
$Comp
L power:GND #PWR0144
U 1 1
P 8850 6400
F 0 "#PWR0144" H 8850 6150 50  0001 C CNN
F 1 "GND" H 8855 6227 50  0000 C CNN
F 2 "" H 8850 6400 50  0001 C CNN
F 3 "" H 8850 6400 50  0001 C CNN
	1    8850 6400
	1    0    0    -1  
$EndComp
Wire Wire Line
	8600 6400 8850 6400
$Comp
L power:+5V #PWR0145
U 1 1
P 9100 6300
F 0 "#PWR0145" H 9100 6150 50  0001 C CNN
F 1 "+5V" H 9115 6473 50  0000 C CNN
F 2 "" H 9100 6300 50  0001 C CNN
F 3 "" H 9100 6300 50  0001 C CNN
	1    9100 6300
	1    0    0    -1  
$EndComp
Wire Wire Line
	8600 6300 9100 6300
Text GLabel 9400 5750 1    50   Input ~ 0
A5
$Comp
L Device:R R14
U 1 1
P 9100 5950
F 0 "R14" V 9307 5950 50  0000 C CNN
F 1 "1.7 kohm" V 9216 5950 50  0000 C CNN
F 2 "Resistor_SMD:R_0603_1608Metric_Pad1.05x0.95mm_HandSolder" V 9030 5950 50  0001 C CNN
F 3 "~" H 9100 5950 50  0001 C CNN
	1    9100 5950
	0    -1   -1   0   
$EndComp
Wire Wire Line
	8600 6200 8800 6200
Wire Wire Line
	8800 5950 8950 5950
Wire Wire Line
	8800 6200 8800 5950
Wire Wire Line
	9250 5950 9400 5950
$Comp
L power:GND #PWR0146
U 1 1
P 10000 5950
F 0 "#PWR0146" H 10000 5700 50  0001 C CNN
F 1 "GND" H 10005 5777 50  0000 C CNN
F 2 "" H 10000 5950 50  0001 C CNN
F 3 "" H 10000 5950 50  0001 C CNN
	1    10000 5950
	1    0    0    -1  
$EndComp
Wire Wire Line
	9850 5950 10000 5950
Wire Wire Line
	9400 5950 9400 5750
Connection ~ 9400 5950
Wire Wire Line
	9400 5950 9550 5950
$Comp
L Connector_Generic:Conn_01x03 J1
U 1 1
P 8350 1700
F 0 "J1" H 8268 1375 50  0000 C CNN
F 1 "AUX Analog A" H 8268 1466 50  0000 C CNN
F 2 "Connector_PinHeader_2.54mm:PinHeader_1x03_P2.54mm_Vertical" H 8350 1700 50  0001 C CNN
F 3 "~" H 8350 1700 50  0001 C CNN
	1    8350 1700
	-1   0    0    1   
$EndComp
$Comp
L power:GND #PWR0147
U 1 1
P 8800 1800
F 0 "#PWR0147" H 8800 1550 50  0001 C CNN
F 1 "GND" H 8805 1627 50  0000 C CNN
F 2 "" H 8800 1800 50  0001 C CNN
F 3 "" H 8800 1800 50  0001 C CNN
	1    8800 1800
	1    0    0    -1  
$EndComp
Wire Wire Line
	8550 1800 8800 1800
$Comp
L power:+5V #PWR0148
U 1 1
P 9050 1700
F 0 "#PWR0148" H 9050 1550 50  0001 C CNN
F 1 "+5V" H 9065 1873 50  0000 C CNN
F 2 "" H 9050 1700 50  0001 C CNN
F 3 "" H 9050 1700 50  0001 C CNN
	1    9050 1700
	1    0    0    -1  
$EndComp
Wire Wire Line
	8550 1700 9050 1700
Text GLabel 8700 1600 2    50   Input ~ 0
A6
Text GLabel 9800 1600 2    50   Input ~ 0
A7
Wire Wire Line
	8700 1600 8550 1600
$Comp
L Connector_Generic:Conn_01x03 J2
U 1 1
P 9450 1700
F 0 "J2" H 9368 1375 50  0000 C CNN
F 1 "AUX Analog B" H 9368 1466 50  0000 C CNN
F 2 "Connector_PinHeader_2.54mm:PinHeader_1x03_P2.54mm_Vertical" H 9450 1700 50  0001 C CNN
F 3 "~" H 9450 1700 50  0001 C CNN
	1    9450 1700
	-1   0    0    1   
$EndComp
$Comp
L power:GND #PWR0149
U 1 1
P 9900 1800
F 0 "#PWR0149" H 9900 1550 50  0001 C CNN
F 1 "GND" H 9905 1627 50  0000 C CNN
F 2 "" H 9900 1800 50  0001 C CNN
F 3 "" H 9900 1800 50  0001 C CNN
	1    9900 1800
	1    0    0    -1  
$EndComp
Wire Wire Line
	9650 1800 9900 1800
$Comp
L power:+5V #PWR0150
U 1 1
P 10150 1700
F 0 "#PWR0150" H 10150 1550 50  0001 C CNN
F 1 "+5V" H 10165 1873 50  0000 C CNN
F 2 "" H 10150 1700 50  0001 C CNN
F 3 "" H 10150 1700 50  0001 C CNN
	1    10150 1700
	1    0    0    -1  
$EndComp
Wire Wire Line
	9650 1700 10150 1700
Wire Wire Line
	9800 1600 9650 1600
$Comp
L Connector_Generic:Conn_01x03 J4
U 1 1
P 8400 2450
F 0 "J4" H 8318 2125 50  0000 C CNN
F 1 "AUX Digital A" H 8318 2216 50  0000 C CNN
F 2 "Connector_PinHeader_2.54mm:PinHeader_1x03_P2.54mm_Vertical" H 8400 2450 50  0001 C CNN
F 3 "~" H 8400 2450 50  0001 C CNN
	1    8400 2450
	-1   0    0    1   
$EndComp
$Comp
L power:GND #PWR0151
U 1 1
P 8850 2550
F 0 "#PWR0151" H 8850 2300 50  0001 C CNN
F 1 "GND" H 8855 2377 50  0000 C CNN
F 2 "" H 8850 2550 50  0001 C CNN
F 3 "" H 8850 2550 50  0001 C CNN
	1    8850 2550
	1    0    0    -1  
$EndComp
Wire Wire Line
	8600 2550 8850 2550
$Comp
L power:+5V #PWR0152
U 1 1
P 9100 2450
F 0 "#PWR0152" H 9100 2300 50  0001 C CNN
F 1 "+5V" H 9115 2623 50  0000 C CNN
F 2 "" H 9100 2450 50  0001 C CNN
F 3 "" H 9100 2450 50  0001 C CNN
	1    9100 2450
	1    0    0    -1  
$EndComp
Wire Wire Line
	8600 2450 9100 2450
Wire Wire Line
	8750 2350 8600 2350
$Comp
L Connector_Generic:Conn_01x03 J5
U 1 1
P 9500 2450
F 0 "J5" H 9418 2125 50  0000 C CNN
F 1 "AUX Digital B" H 9418 2216 50  0000 C CNN
F 2 "Connector_PinHeader_2.54mm:PinHeader_1x03_P2.54mm_Vertical" H 9500 2450 50  0001 C CNN
F 3 "~" H 9500 2450 50  0001 C CNN
	1    9500 2450
	-1   0    0    1   
$EndComp
$Comp
L power:GND #PWR0153
U 1 1
P 9950 2550
F 0 "#PWR0153" H 9950 2300 50  0001 C CNN
F 1 "GND" H 9955 2377 50  0000 C CNN
F 2 "" H 9950 2550 50  0001 C CNN
F 3 "" H 9950 2550 50  0001 C CNN
	1    9950 2550
	1    0    0    -1  
$EndComp
Wire Wire Line
	9700 2550 9950 2550
$Comp
L power:+5V #PWR0154
U 1 1
P 10200 2450
F 0 "#PWR0154" H 10200 2300 50  0001 C CNN
F 1 "+5V" H 10215 2623 50  0000 C CNN
F 2 "" H 10200 2450 50  0001 C CNN
F 3 "" H 10200 2450 50  0001 C CNN
	1    10200 2450
	1    0    0    -1  
$EndComp
Wire Wire Line
	9700 2450 10200 2450
Wire Wire Line
	9850 2350 9700 2350
Text GLabel 9150 2850 0    50   Input ~ 0
GPIO_12-PWM0
Text GLabel 9150 2950 0    50   Input ~ 0
GPIO_13-PWM1
Text GLabel 9550 2850 2    50   Input ~ 0
D12
Text GLabel 9550 2950 2    50   Input ~ 0
D13
Wire Wire Line
	9150 2850 9550 2850
Wire Wire Line
	9550 2950 9150 2950
Text GLabel 8750 2350 2    50   Input ~ 0
D12
Text GLabel 9850 2350 2    50   Input ~ 0
D13
$Comp
L Custom:VEML7700 U3
U 1 1
P 2350 6350
F 0 "U3" H 2350 6715 50  0000 C CNN
F 1 "VEML7700" H 2350 6624 50  0000 C CNN
F 2 "Custom:VEML7700" H 2350 6700 50  0001 C CNN
F 3 "" H 2350 6700 50  0001 C CNN
F 4 "Vishay Semiconductor Opto Division" H 2350 6350 50  0001 C CNN "Manufacturer"
F 5 "VEML7700-TR" H 2350 6350 50  0001 C CNN "Manufacturer #"
F 6 "VEML7700CT-ND" H 2350 6350 50  0001 C CNN "Digi-Key #"
F 7 "https://www.digikey.ca/en/products/detail/vishay-semiconductor-opto-division/VEML7700-TR/5820243" H 2350 6350 50  0001 C CNN "Digi-Key LinkDigi LinkDigi-Key Link"
	1    2350 6350
	1    0    0    -1  
$EndComp
$Comp
L Mechanical:MountingHole H1
U 1 1
P 4800 7300
F 0 "H1" H 4900 7346 50  0000 L CNN
F 1 "M3" H 4900 7255 50  0000 L CNN
F 2 "MountingHole:MountingHole_3.2mm_M3_ISO7380_Pad" H 4800 7300 50  0001 C CNN
F 3 "~" H 4800 7300 50  0001 C CNN
	1    4800 7300
	1    0    0    -1  
$EndComp
$Comp
L Mechanical:MountingHole H2
U 1 1
P 5250 7300
F 0 "H2" H 5350 7346 50  0000 L CNN
F 1 "M3" H 5350 7255 50  0000 L CNN
F 2 "MountingHole:MountingHole_3.2mm_M3_ISO7380_Pad" H 5250 7300 50  0001 C CNN
F 3 "~" H 5250 7300 50  0001 C CNN
	1    5250 7300
	1    0    0    -1  
$EndComp
$Comp
L Mechanical:MountingHole H3
U 1 1
P 4800 7600
F 0 "H3" H 4900 7646 50  0000 L CNN
F 1 "M3" H 4900 7555 50  0000 L CNN
F 2 "MountingHole:MountingHole_3.2mm_M3_ISO7380_Pad" H 4800 7600 50  0001 C CNN
F 3 "~" H 4800 7600 50  0001 C CNN
	1    4800 7600
	1    0    0    -1  
$EndComp
$Comp
L Mechanical:MountingHole H4
U 1 1
P 5250 7600
F 0 "H4" H 5350 7646 50  0000 L CNN
F 1 "M3" H 5350 7555 50  0000 L CNN
F 2 "MountingHole:MountingHole_3.2mm_M3_ISO7380_Pad" H 5250 7600 50  0001 C CNN
F 3 "~" H 5250 7600 50  0001 C CNN
	1    5250 7600
	1    0    0    -1  
$EndComp
Text Notes 4600 7050 0    79   ~ 16
Mounting Holes
$Comp
L Device:R R16
U 1 1
P 2950 6000
F 0 "R16" H 2880 5954 50  0000 R CNN
F 1 "4.7 kohm" H 2880 6045 50  0000 R CNN
F 2 "Resistor_SMD:R_0603_1608Metric_Pad1.05x0.95mm_HandSolder" V 2880 6000 50  0001 C CNN
F 3 "~" H 2950 6000 50  0001 C CNN
	1    2950 6000
	-1   0    0    1   
$EndComp
Text GLabel 3950 6450 2    50   Input ~ 0
GPIO_2-SDA
Text GLabel 3950 6250 2    50   Input ~ 0
GPIO_3-SCL
$Comp
L Device:R R17
U 1 1
P 3600 6000
F 0 "R17" H 3530 5954 50  0000 R CNN
F 1 "4.7 kohm" H 3530 6045 50  0000 R CNN
F 2 "Resistor_SMD:R_0603_1608Metric_Pad1.05x0.95mm_HandSolder" V 3530 6000 50  0001 C CNN
F 3 "~" H 3600 6000 50  0001 C CNN
	1    3600 6000
	-1   0    0    1   
$EndComp
$Comp
L power:+3.3V #PWR0155
U 1 1
P 2950 5750
F 0 "#PWR0155" H 2950 5600 50  0001 C CNN
F 1 "+3.3V" H 2950 5900 50  0000 C CNN
F 2 "" H 2950 5750 50  0001 C CNN
F 3 "" H 2950 5750 50  0001 C CNN
	1    2950 5750
	1    0    0    -1  
$EndComp
$Comp
L power:+3.3V #PWR0156
U 1 1
P 3600 5750
F 0 "#PWR0156" H 3600 5600 50  0001 C CNN
F 1 "+3.3V" H 3600 5900 50  0000 C CNN
F 2 "" H 3600 5750 50  0001 C CNN
F 3 "" H 3600 5750 50  0001 C CNN
	1    3600 5750
	1    0    0    -1  
$EndComp
Wire Wire Line
	3600 6150 3600 6250
Wire Wire Line
	2950 5750 2950 5850
Wire Wire Line
	3600 5750 3600 5850
$Comp
L power:GND #PWR0157
U 1 1
P 1750 6600
F 0 "#PWR0157" H 1750 6350 50  0001 C CNN
F 1 "GND" H 1755 6427 50  0000 C CNN
F 2 "" H 1750 6600 50  0001 C CNN
F 3 "" H 1750 6600 50  0001 C CNN
	1    1750 6600
	1    0    0    -1  
$EndComp
Wire Wire Line
	1850 6450 1750 6450
$Comp
L Device:C C4
U 1 1
P 1300 6400
F 0 "C4" H 1415 6446 50  0000 L CNN
F 1 "0.1 uF" H 1415 6355 50  0000 L CNN
F 2 "Capacitor_SMD:C_0603_1608Metric_Pad1.05x0.95mm_HandSolder" H 1338 6250 50  0001 C CNN
F 3 "~" H 1300 6400 50  0001 C CNN
	1    1300 6400
	-1   0    0    -1  
$EndComp
$Comp
L power:+3.3V #PWR0158
U 1 1
P 750 6150
F 0 "#PWR0158" H 750 6000 50  0001 C CNN
F 1 "+3.3V" H 750 6300 50  0000 C CNN
F 2 "" H 750 6150 50  0001 C CNN
F 3 "" H 750 6150 50  0001 C CNN
	1    750  6150
	1    0    0    -1  
$EndComp
Wire Wire Line
	750  6150 750  6250
$Comp
L power:GND #PWR0159
U 1 1
P 1300 6600
F 0 "#PWR0159" H 1300 6350 50  0001 C CNN
F 1 "GND" H 1305 6427 50  0000 C CNN
F 2 "" H 1300 6600 50  0001 C CNN
F 3 "" H 1300 6600 50  0001 C CNN
	1    1300 6600
	1    0    0    -1  
$EndComp
Wire Wire Line
	750  6250 1300 6250
Connection ~ 1300 6250
Wire Wire Line
	1300 6250 1850 6250
Wire Wire Line
	1300 6550 1300 6600
Wire Wire Line
	1750 6450 1750 6600
Text Notes 1900 5850 0    59   ~ 0
I2C Address: 0x10
Text Notes 2000 3500 0    59   ~ 0
I2C Address: 0x76
Wire Wire Line
	2850 6250 3600 6250
Connection ~ 3600 6250
Wire Wire Line
	3600 6250 3950 6250
Wire Wire Line
	2850 6450 2950 6450
Wire Wire Line
	2950 6150 2950 6450
Connection ~ 2950 6450
Wire Wire Line
	2950 6450 3950 6450
Text Notes 5950 800  0    59   ~ 0
SPI
$Comp
L Connector:Barrel_Jack_Switch J12
U 1 1
P 1350 7550
F 0 "J12" H 1407 7867 50  0000 C CNN
F 1 "Power In" H 1407 7776 50  0000 C CNN
F 2 "Connector_BarrelJack:BarrelJack_CUI_PJ-102AH_Horizontal" H 1400 7510 50  0001 C CNN
F 3 "~" H 1400 7510 50  0001 C CNN
F 4 "CUI Devices" H 1350 7550 50  0001 C CNN "Manufacturer"
F 5 "PJ-102AH" H 1350 7550 50  0001 C CNN "Manufacturer #"
F 6 "CP-102AH-ND" H 1350 7550 50  0001 C CNN "Digi-Key #"
F 7 "https://www.digikey.ca/en/products/detail/cui-devices/PJ-102AH/408448?s=N4IgTCBcDaIAoCkC0BGADGAggCRAXQF8g" H 1350 7550 50  0001 C CNN "Digi-Key Link"
	1    1350 7550
	1    0    0    -1  
$EndComp
Wire Wire Line
	1650 7550 1800 7550
Wire Wire Line
	1800 7650 1800 7750
Wire Wire Line
	1800 7550 1800 7650
Connection ~ 1800 7650
Wire Wire Line
	2300 7450 2700 7450
Wire Wire Line
	9450 1150 10100 1150
Wire Wire Line
	8600 1150 9150 1150
Text Notes 7150 3500 0    59   ~ 0
Voltage divider from 5V -> 3.3V
Text GLabel 5300 1850 0    50   Input ~ 0
GPIO_11-SCLK
$Comp
L Device:C C5
U 1 1
P 7050 1450
F 0 "C5" V 7302 1450 50  0000 C CNN
F 1 "1 uF" V 7211 1450 50  0000 C CNN
F 2 "Capacitor_SMD:C_0603_1608Metric_Pad1.05x0.95mm_HandSolder" H 7088 1300 50  0001 C CNN
F 3 "~" H 7050 1450 50  0001 C CNN
	1    7050 1450
	0    -1   -1   0   
$EndComp
Wire Wire Line
	6900 1450 6600 1450
Connection ~ 6600 1450
$Comp
L power:GND #PWR0160
U 1 1
P 7450 1450
F 0 "#PWR0160" H 7450 1200 50  0001 C CNN
F 1 "GND" H 7450 1300 50  0000 C CNN
F 2 "" H 7450 1450 50  0001 C CNN
F 3 "" H 7450 1450 50  0001 C CNN
	1    7450 1450
	1    0    0    -1  
$EndComp
Wire Wire Line
	7200 1450 7450 1450
$EndSCHEMATC
